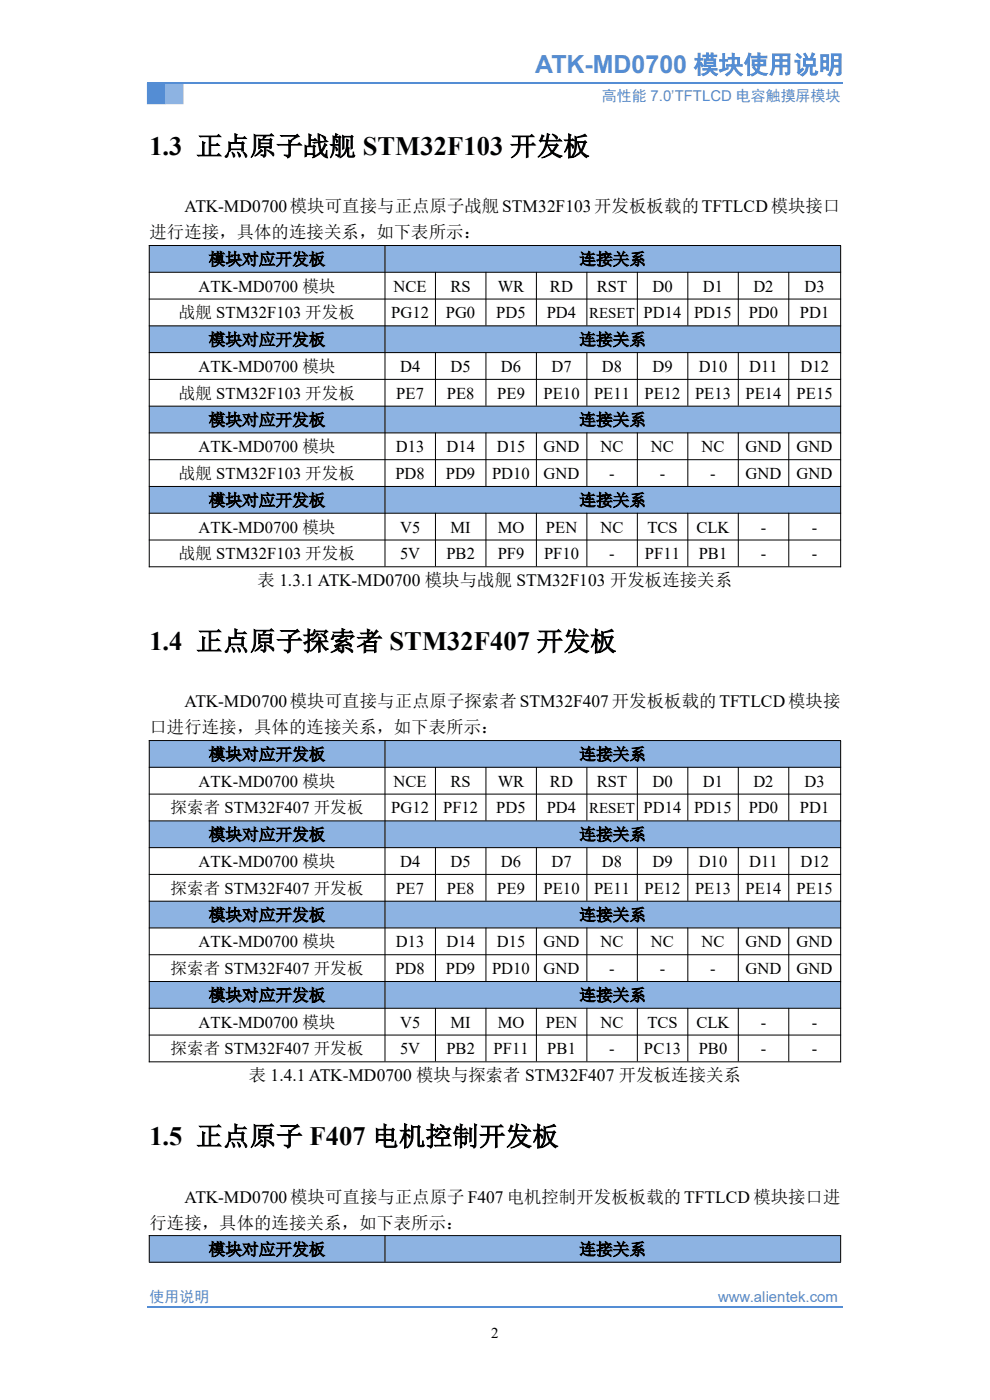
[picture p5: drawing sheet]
<svg xmlns="http://www.w3.org/2000/svg" width="210mm" height="297mm" viewBox="0 0 210 297" stroke-linecap="round" stroke-linejoin="round" font-family="sans-serif">
<path d="M31.3 17.9h3.7v4.1h-3.7z" fill-rule="evenodd" fill="#548dd4"/>
<path d="M31.2 17.7h3.9v4.4h-3.9zM31.3 18l.1-.1v4.1l-.1-.2h3.7l-.1 .2v-4.1l.1 .1z" fill="#548dd4"/>
<path d="M35.1 17.9h3.7v4.1h-3.7z" fill-rule="evenodd" fill="#8db3e2"/>
<path d="M35 17.7h3.9v4.4h-3.9zM35.1 18l.1-.1v4.1l-.1-.2h3.7l-.1 .2v-4.1l.1 .1z" fill="#8db3e2"/>
<path d="M31.3 17.7h147.5M31.2 277.3h147.5" fill="none" stroke="#548dd4" stroke-width=".35"/>
<g fill="#8db3e2">
<path d="M31.7 52.1h49.9v5.6h-49.9z" fill-rule="evenodd"/>
<path d="M81.7 52.1h96.6v5.6h-96.6z" fill-rule="evenodd"/>
<path d="M31.7 69.2h49.9v5.6h-49.9z" fill-rule="evenodd"/>
<path d="M81.7 69.2h96.6v5.6h-96.6z" fill-rule="evenodd"/>
<path d="M31.7 86.2h49.9v5.6h-49.9z" fill-rule="evenodd"/>
<path d="M81.7 86.2h96.6v5.6h-96.6z" fill-rule="evenodd"/>
<path d="M31.7 103.3h49.9v5.5h-49.9z" fill-rule="evenodd"/>
<path d="M81.7 103.3h96.6v5.5h-96.6z" fill-rule="evenodd"/>
</g>
<g fill="none" stroke="#000" stroke-width=".21">
<path d="M31.6 52.1h146.8M31.6 57.8h146.8M31.7 52v68.3M81.7 52v68.2M92.4 57.7v11.3M103.1 57.7v11.3M113.8 57.7v11.3M124.5 57.7v11.3M135.2 57.7v11.3M145.9 57.7v11.3M156.6 57.7v11.3M167.3 57.7v11.3"/>
<path d="M178.3 52.2v68.1M31.6 63.4h146.8M31.6 69.1h146.8M31.6 74.8h146.8M92.4 74.7v11.4M103.1 74.7v11.4M113.8 74.7v11.4M124.5 74.7v11.4M135.2 74.7v11.4M145.9 74.7v11.4M156.6 74.7v11.4M167.3 74.7v11.4"/>
<path d="M31.6 80.5h146.8M31.6 86.2h146.8M31.6 91.8h146.8M31.6 97.5h146.8M92.4 91.8v11.3M103.1 91.8v11.3M113.8 91.8v11.3M124.5 91.8v11.3M135.2 91.8v11.3M145.9 91.8v11.3M156.6 91.8v11.3M167.3 91.8v11.3"/>
<path d="M31.6 103.2h146.8M31.6 108.9h146.8M31.6 114.6h146.8M92.4 108.8v11.4M103.1 108.8v11.4M113.8 108.8v11.4M124.5 108.8v11.4M135.2 108.8v11.4M145.9 108.8v11.4M156.6 108.8v11.4M167.3 108.8v11.4M31.6 120.2h146.8"/>
</g>
<g fill="#8db3e2">
<path d="M31.7 157.2h49.9v5.6h-49.9z" fill-rule="evenodd"/>
<path d="M81.7 157.2h96.6v5.6h-96.6z" fill-rule="evenodd"/>
<path d="M31.7 174.2h49.9v5.6h-49.9z" fill-rule="evenodd"/>
<path d="M81.7 174.2h96.6v5.6h-96.6z" fill-rule="evenodd"/>
<path d="M31.7 191.2h49.9v5.6h-49.9z" fill-rule="evenodd"/>
<path d="M81.7 191.2h96.6v5.6h-96.6z" fill-rule="evenodd"/>
<path d="M31.7 208.3h49.9v5.6h-49.9z" fill-rule="evenodd"/>
<path d="M81.7 208.3h96.6v5.6h-96.6z" fill-rule="evenodd"/>
</g>
<g fill="none" stroke="#000" stroke-width=".21">
<path d="M31.6 157.1h146.8M31.7 157v68.3M81.7 157v68.2M178.3 157.2v68.1M31.6 162.8h146.8M31.6 168.5h146.8M31.6 174.1h146.8M31.6 179.8h146.8M92.4 162.7v11.4M92.4 179.7v11.4M103.1 162.7v11.4M103.1 179.7v11.4"/>
<path d="M113.8 162.7v11.4M113.8 179.7v11.4M124.5 162.7v11.4M124.5 179.7v11.4M135.2 162.7v11.4M135.2 179.7v11.4M145.9 162.7v11.4M145.9 179.7v11.4M156.6 162.7v11.4M156.6 179.7v11.4M167.3 162.7v11.4M167.3 179.7v11.4"/>
<path d="M31.6 185.5h146.8M31.6 191.2h146.8M31.6 196.9h146.8M92.4 196.8v11.3M103.1 196.8v11.3M113.8 196.8v11.3M124.5 196.8v11.3M135.2 196.8v11.3M145.9 196.8v11.3M156.6 196.8v11.3M167.3 196.8v11.3M31.6 202.5h146.8"/>
<path d="M31.6 208.2h146.8M31.6 213.9h146.8M31.6 219.6h146.8M92.4 213.8v11.4M103.1 213.8v11.4M113.8 213.8v11.4M124.5 213.8v11.4M135.2 213.8v11.4M145.9 213.8v11.4M156.6 213.8v11.4M167.3 213.8v11.4M31.6 225.3h146.8"/>
</g>
<g fill="#8db3e2">
<path d="M31.7 262.2h49.9v5.6h-49.9z" fill-rule="evenodd"/>
<path d="M81.7 262.2h96.6v5.6h-96.6z" fill-rule="evenodd"/>
</g>
<path d="M31.6 262.1h146.8M31.6 267.8h146.8M31.7 262v5.7M81.7 262v5.7M178.3 262v5.7" fill="none" stroke="#000" stroke-width=".21"/>
<g font-size="5.6">
<text x="31.7" y="33">1.3 正点原子战舰 STM32F103 开发板</text>
<text x="31.7" y="138">1.4 正点原子探索者 STM32F407 开发板</text>
<text x="31.7" y="243">1.5 正点原子 F407 电机控制开发板</text>
</g>
<text font-size="5.3" fill="#548dd4" x="113.5" y="15.6">ATK-MD0700 模块使用说明</text>
<g font-size="3.7">
<text x="39.1" y="45.1">ATK-MD0700模块可直接与正点原子战舰 STM32F103开发板板载的TFTLCD模块接口</text>
<text x="31.7" y="50.6">进行连接，具体的连接关系，如下表所示：</text>
<text x="54.6" y="124.4">表 1.3.1 ATK-MD0700 模块与战舰 STM32F103 开发板连接关系</text>
<text x="31.7" y="155.6">口进行连接，具体的连接关系，如下表所示：</text>
<text x="39.1" y="150.1">ATK-MD0700模块可直接与正点原子探索者 STM32F407开发板板载的 TFTLCD 模块接</text>
<text x="52.8" y="229.4">表 1.4.1 ATK-MD0700 模块与探索者 STM32F407 开发板连接关系</text>
<text x="39.1" y="255.1">ATK-MD0700 模块可直接与正点原子 F407 电机控制开发板板载的 TFTLCD 模块接口进</text>
<text x="31.7" y="260.6">行连接，具体的连接关系，如下表所示：</text>
</g>
<g font-size="3.5">
<text x="44.3" y="56.2">模块对应开发板</text>
<text x="122.9" y="56.2">连接关系</text>
<text x="42.1" y="61.9">ATK-MD0700 模块</text>
<text x="83.5" y="61.9">NCE</text>
<text x="95.5" y="61.9">RS</text>
<text x="105.6" y="61.9">WR</text>
<text x="116.7" y="61.9">RD</text>
<text x="126.6" y="61.9">RST</text>
<text x="138.4" y="61.9">D0</text>
<text x="149.1" y="61.9">D1</text>
<text x="159.8" y="61.9">D2</text>
<text x="170.7" y="61.9">D3</text>
<text x="37.9" y="67.5">战舰 STM32F103 开发板</text>
<text x="83" y="67.5">PG12</text>
<text x="94.6" y="67.5">PG0</text>
<text x="105.3" y="67.5">PD5</text>
<text x="116" y="67.5">PD4</text>
<text x="136.5" y="67.5">PD14</text>
<text x="147.2" y="67.5">PD15</text>
<text x="158.8" y="67.5">PD0</text>
<text x="169.7" y="67.5">PD1</text>
<text x="44.3" y="73.3">模块对应开发板</text>
<text x="122.9" y="73.3">连接关系</text>
<text x="42.1" y="78.9">ATK-MD0700 模块</text>
<text x="84.9" y="78.9">D4</text>
<text x="95.5" y="78.9">D5</text>
<text x="106.3" y="78.9">D6</text>
<text x="117" y="78.9">D7</text>
<text x="127.7" y="78.9">D8</text>
<text x="138.4" y="78.9">D9</text>
<text x="148.2" y="78.9">D10</text>
<text x="158.9" y="78.9">D11</text>
<text x="169.8" y="78.9">D12</text>
<text x="37.9" y="84.6">战舰 STM32F103 开发板</text>
<text x="84.1" y="84.6">PE7</text>
<text x="94.8" y="84.6">PE8</text>
<text x="105.5" y="84.6">PE9</text>
<text x="115.3" y="84.6">PE10</text>
<text x="126" y="84.6">PE11</text>
<text x="136.7" y="84.6">PE12</text>
<text x="147.4" y="84.6">PE13</text>
<text x="158.2" y="84.6">PE14</text>
<text x="169" y="84.6">PE15</text>
<text x="42.1" y="95.9">ATK-MD0700 模块</text>
<text x="44.3" y="90.3">模块对应开发板</text>
<text x="84" y="95.9">D13</text>
<text x="94.7" y="95.9">D14</text>
<text x="105.4" y="95.9">D15</text>
<text x="115.3" y="95.9">GND</text>
<text x="122.9" y="90.3">连接关系</text>
<text x="127.4" y="95.9">NC</text>
<text x="138.1" y="95.9">NC</text>
<text x="148.8" y="95.9">NC</text>
<text x="158.2" y="95.9">GND</text>
<text x="169" y="95.9">GND</text>
<text x="37.9" y="101.6">战舰 STM32F103 开发板</text>
<text x="83.9" y="101.6">PD8</text>
<text x="94.6" y="101.6">PD9</text>
<text x="104.4" y="101.6">PD10</text>
<text x="115.3" y="101.6">GND</text>
<text x="129.2" y="101.6">-</text>
<text x="140" y="101.6">-</text>
<text x="150.7" y="101.6">-</text>
<text x="158.2" y="101.6">GND</text>
<text x="169" y="101.6">GND</text>
<text x="44.3" y="107.3">模块对应开发板</text>
<text x="122.9" y="107.3">连接关系</text>
<text x="42.1" y="113">ATK-MD0700 模块</text>
<text x="84.9" y="113">V5</text>
<text x="95.5" y="113">MI</text>
<text x="105.6" y="113">MO</text>
<text x="115.8" y="113">PEN</text>
<text x="127.4" y="113">NC</text>
<text x="137.3" y="113">TCS</text>
<text x="147.7" y="113">CLK</text>
<text x="161.4" y="113">-</text>
<text x="172.2" y="113">-</text>
<text x="37.9" y="118.7">战舰 STM32F103 开发板</text>
<text x="84.9" y="118.7">5V</text>
<text x="94.7" y="118.7">PB2</text>
<text x="105.6" y="118.7">PF9</text>
<text x="115.4" y="118.7">PF10</text>
<text x="129.2" y="118.7">-</text>
<text x="136.8" y="118.7">PF11</text>
<text x="148.2" y="118.7">PB1</text>
<text x="161.4" y="118.7">-</text>
<text x="172.2" y="118.7">-</text>
<text x="44.3" y="161.2">模块对应开发板</text>
<text x="122.9" y="161.2">连接关系</text>
<text x="42.1" y="166.9">ATK-MD0700 模块</text>
<text x="83.5" y="166.9">NCE</text>
<text x="95.5" y="166.9">RS</text>
<text x="105.6" y="166.9">WR</text>
<text x="116.7" y="166.9">RD</text>
<text x="126.6" y="166.9">RST</text>
<text x="138.4" y="166.9">D0</text>
<text x="149.1" y="166.9">D1</text>
<text x="159.8" y="166.9">D2</text>
<text x="170.7" y="166.9">D3</text>
<text x="36.2" y="172.6">探索者 STM32F407 开发板</text>
<text x="83" y="172.6">PG12</text>
<text x="94" y="172.6">PF12</text>
<text x="105.3" y="172.6">PD5</text>
<text x="116" y="172.6">PD4</text>
<text x="136.5" y="172.6">PD14</text>
<text x="147.2" y="172.6">PD15</text>
<text x="158.8" y="172.6">PD0</text>
<text x="169.7" y="172.6">PD1</text>
<text x="44.3" y="178.2">模块对应开发板</text>
<text x="122.9" y="178.2">连接关系</text>
<text x="42.1" y="184">ATK-MD0700 模块</text>
<text x="84.9" y="184">D4</text>
<text x="95.5" y="184">D5</text>
<text x="106.3" y="184">D6</text>
<text x="117" y="184">D7</text>
<text x="127.7" y="184">D8</text>
<text x="138.4" y="184">D9</text>
<text x="148.2" y="184">D10</text>
<text x="158.9" y="184">D11</text>
<text x="169.8" y="184">D12</text>
<text x="36.2" y="189.6">探索者 STM32F407 开发板</text>
<text x="84.1" y="189.6">PE7</text>
<text x="94.8" y="189.6">PE8</text>
<text x="105.5" y="189.6">PE9</text>
<text x="115.3" y="189.6">PE10</text>
<text x="126" y="189.6">PE11</text>
<text x="136.7" y="189.6">PE12</text>
<text x="147.4" y="189.6">PE13</text>
<text x="158.2" y="189.6">PE14</text>
<text x="169" y="189.6">PE15</text>
<text x="44.3" y="195.3">模块对应开发板</text>
<text x="122.9" y="195.3">连接关系</text>
<text x="42.1" y="201">ATK-MD0700 模块</text>
<text x="84" y="201">D13</text>
<text x="94.7" y="201">D14</text>
<text x="105.4" y="201">D15</text>
<text x="115.3" y="201">GND</text>
<text x="127.4" y="201">NC</text>
<text x="138.1" y="201">NC</text>
<text x="148.8" y="201">NC</text>
<text x="158.2" y="201">GND</text>
<text x="169" y="201">GND</text>
<text x="36.2" y="206.6">探索者 STM32F407 开发板</text>
<text x="83.9" y="206.6">PD8</text>
<text x="94.6" y="206.6">PD9</text>
<text x="104.4" y="206.6">PD10</text>
<text x="115.3" y="206.6">GND</text>
<text x="129.2" y="206.6">-</text>
<text x="140" y="206.6">-</text>
<text x="150.7" y="206.6">-</text>
<text x="158.2" y="206.6">GND</text>
<text x="169" y="206.6">GND</text>
<text x="44.3" y="212.3">模块对应开发板</text>
<text x="122.9" y="212.3">连接关系</text>
<text x="42.1" y="218">ATK-MD0700 模块</text>
<text x="84.9" y="218">V5</text>
<text x="95.5" y="218">MI</text>
<text x="105.6" y="218">MO</text>
<text x="115.8" y="218">PEN</text>
<text x="127.4" y="218">NC</text>
<text x="137.3" y="218">TCS</text>
<text x="147.7" y="218">CLK</text>
<text x="161.4" y="218">-</text>
<text x="172.2" y="218">-</text>
<text x="36.2" y="223.7">探索者 STM32F407 开发板</text>
<text x="84.9" y="223.7">5V</text>
<text x="94.7" y="223.7">PB2</text>
<text x="104.7" y="223.7">PF11</text>
<text x="116.1" y="223.7">PB1</text>
<text x="129.2" y="223.7">-</text>
<text x="136.6" y="223.7">PC13</text>
<text x="148.2" y="223.7">PB0</text>
<text x="161.4" y="223.7">-</text>
<text x="172.2" y="223.7">-</text>
<text x="44.3" y="266.3">模块对应开发板</text>
<text x="122.9" y="266.3">连接关系</text>
</g>
<g font-size="3.2" fill="#548dd4">
<text x="127.7" y="21.5">高性能 7.0’TFTLCD 电容触摸屏模块</text>
<text x="31.7" y="276.3">使用说明</text>
<text x="152.4" y="276.3">www.alientek.com</text>
</g>
<g font-size="3.2">
<text x="125" y="67.4">RESET</text>
<text x="125" y="172.4">RESET</text>
<text x="104.2" y="283.8">2</text>
</g>
</svg>
